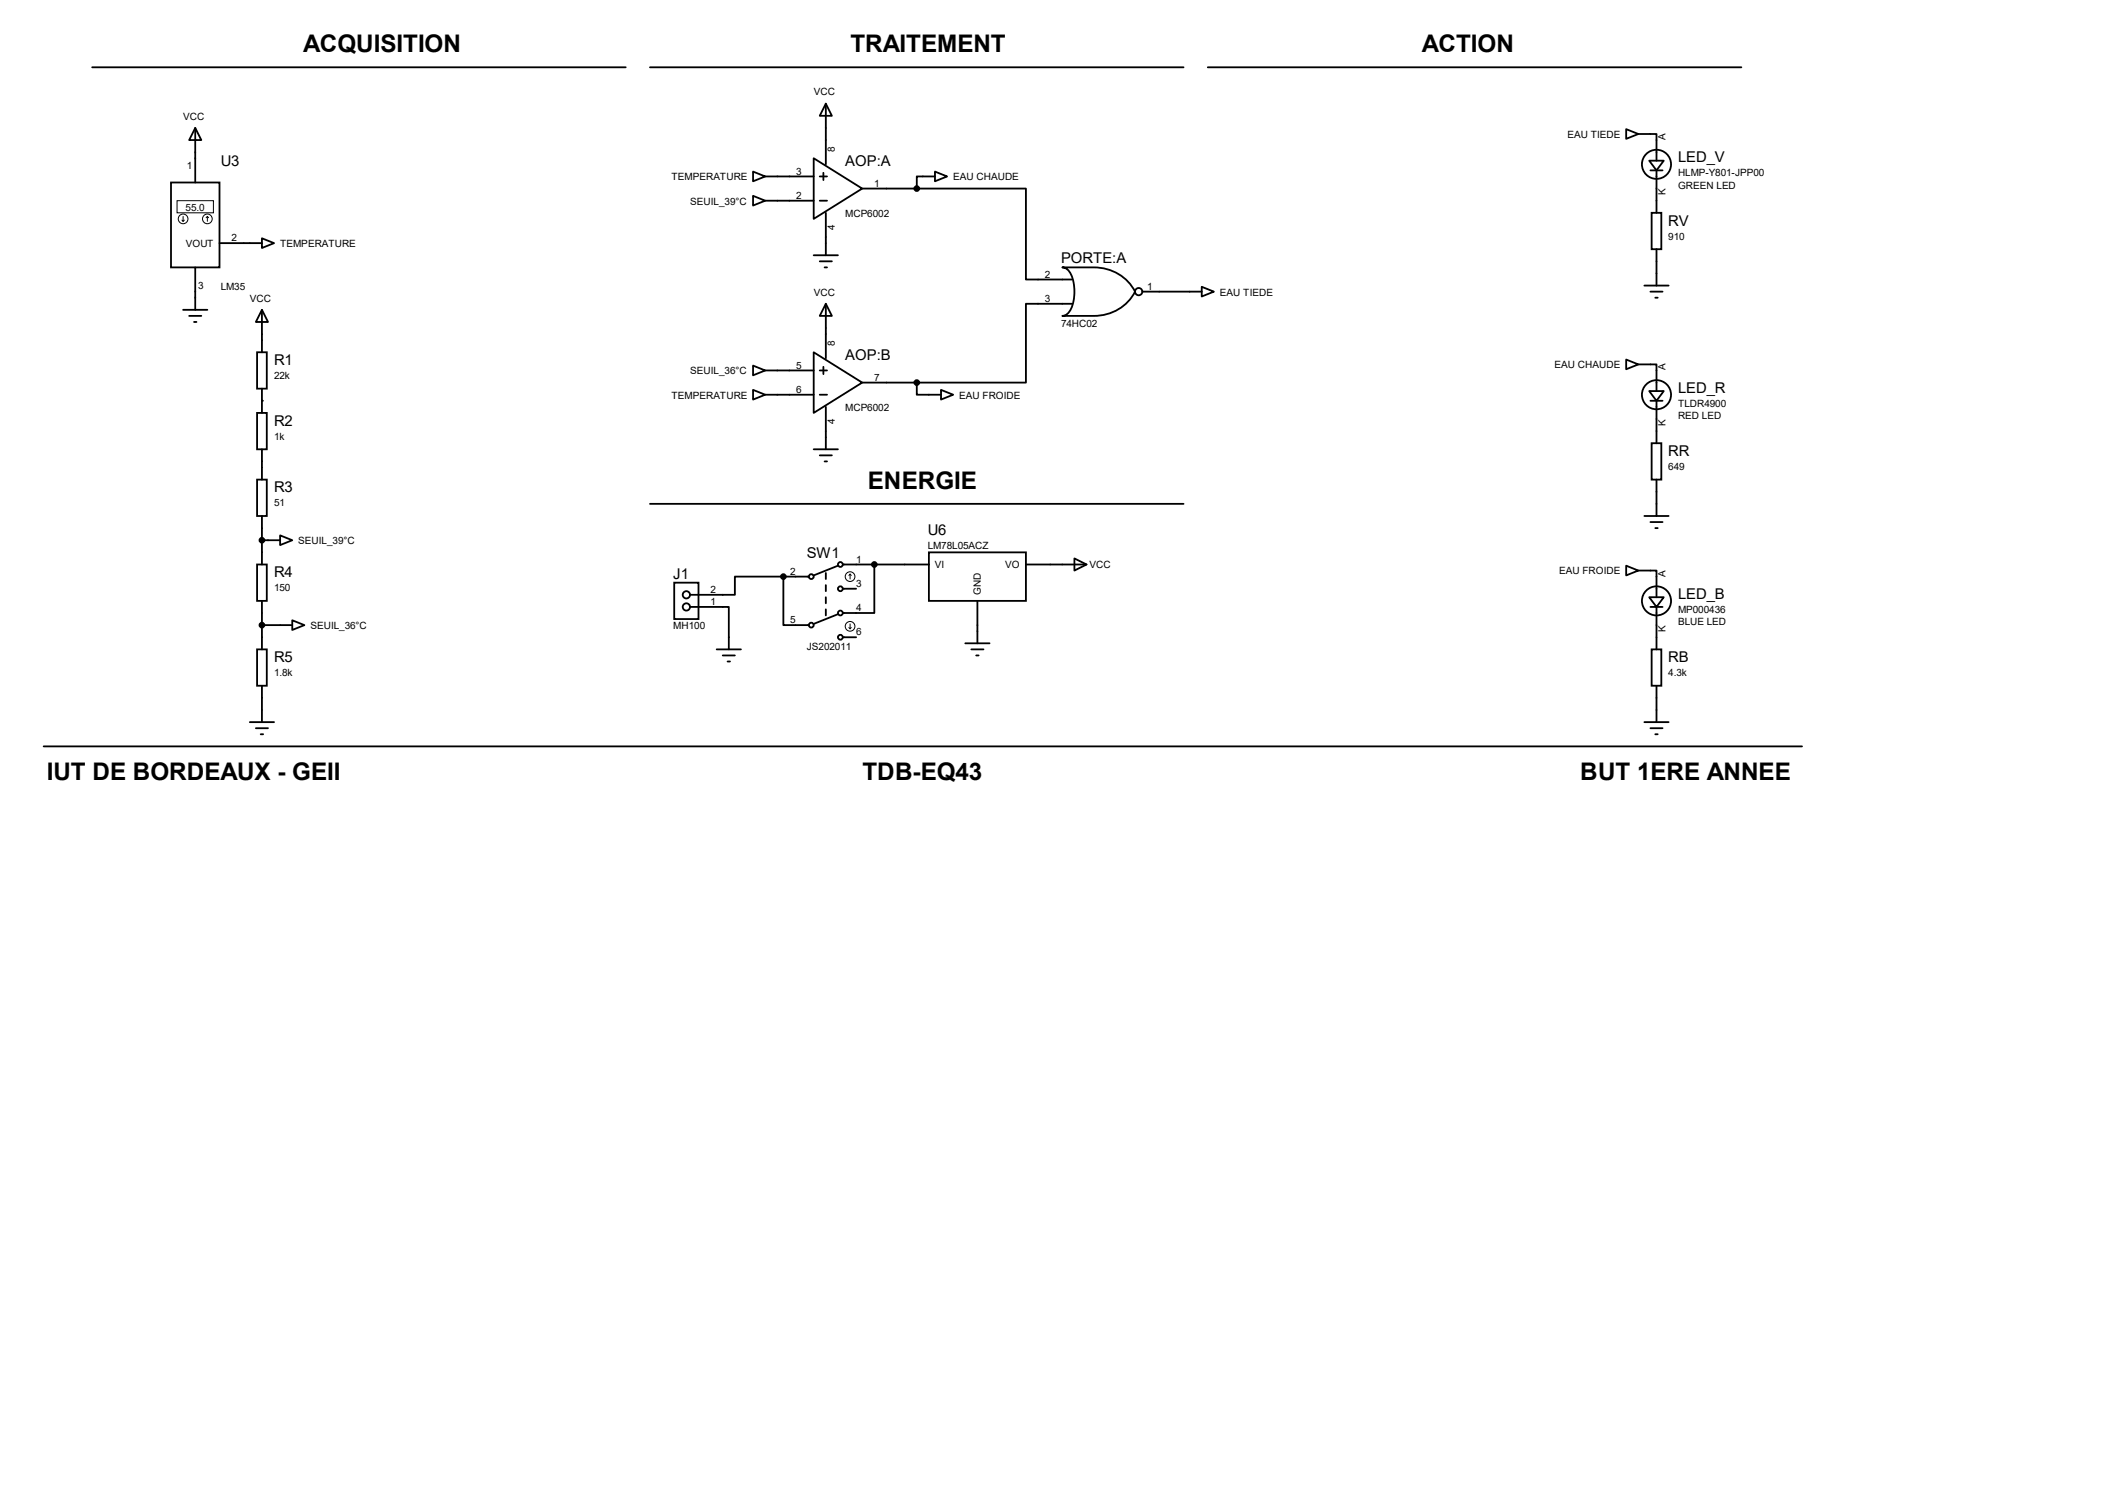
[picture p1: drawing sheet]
<svg xmlns="http://www.w3.org/2000/svg" width="297mm" height="210mm" viewBox="0 0 297 210" stroke-linecap="round" stroke-linejoin="round" font-family="sans-serif">
<g fill="none" stroke="#000" stroke-width=".25">
<path d="M12.9 9.4h74.5M27.3 17.9l.8 1.7h-1.7zM27.3 17.9v7.6M90.8 9.4h74.5M115.3 14.5l.9 1.7h-1.7zM115.3 14.5v8.4M168.7 9.4h74.5M227.1 18l1.7 .7-1.7 .7zM228.8 18.7h2.5v3.7M23.9 25.5h6.7v11.8h-6.7zM27.3 37.3v6M30.6 34h6"/>
<path d="M36.6 33.3l1.7 .7-1.7 .6zM105.2 24l1.6 .6-1.6 .7zM105.2 27.3l1.6 .7-1.6 .7zM106.8 24.6h6.8M106.8 28h6.8M113.6 22.1l6.8 4.2-6.8 4.3zM113.6 35.6h3.4M114.5 24.6h1M114.5 28h1M114.5 36.5h1.7M115 24.1v1M115.1 37.3h.4"/>
<path d="M115.3 29.7v5.9M120.4 26.3h7.6M128 26.3h15.3v12.7h6.4M130.6 24l1.6 .6-1.6 .7zM130.6 24.6h-2.6v1.7M148.3 37.3h4.4a6.4 6.4 0 0 1 5.8 3.4 6.3 6.3 0 0 1-5.8 3.4h-4.4a1.63 1.63 0 0 0 1.4-1.3 5.7 5.7 0 0 0-.6-5.1l-.4-.3zM229.6 39.9h3.4M230.3 22.4h2l-1 1.4zM230.5 23.8h1.7M230.6 29.7h1.4v5.1h-1.4zM231.3 23.8v5.9M231.3 34.8v5.1"/>
<path d="M25.6 43.3h3.4M26.4 44.1h1.7M27.1 45h.3M35.9 49.2h1.4v5.1h-1.4zM35.9 57.7h1.4v5h-1.4zM36.6 43.3l.8 1.7h-1.7zM36.6 56h.1M36.6 43.3v5.9M36.6 54.3v3.4M105.2 51.1l1.6 .6-1.6 .7zM105.2 54.4l1.6 .7-1.6 .7zM106.8 51.7h6.8"/>
<path d="M106.8 55.1h6.8M113.6 49.2l6.8 4.2-6.8 4.3zM114.5 51.7h1M114.5 55.1h1M115 51.2v1M115.3 42.4l.9 1.7h-1.7zM115.3 42.4v7.6M115.3 56.8v5.9M120.4 53.4h7.6M128 53.4v1.7h3.4M131.4 54.4l1.7 .7-1.7 .7zM149.7 42.4h-6.4v11h-15.3"/>
<path d="M159.5 40.7h8.3M167.8 40l1.7 .7-1.7 .7zM227.1 50.2l1.7 .7-1.7 .7zM228.8 50.9h2.5v3.7M230.3 54.6h2l-1 1.4zM230.5 40.7h1.7M230.5 56h1.7M231.1 41.6h.4M231.3 56v5.9M35.9 67h1.4v5.1h-1.4zM35.9 78.8h1.4v5.1h-1.4zM36.6 62.7v4.3"/>
<path d="M36.6 72.1v6.7M36.6 75.4h2.5M39.1 74.8l1.7 .6-1.7 .7zM90.8 70.4h74.5M113.6 62.7h3.4M114.5 63.6h1.7M115.1 64.4h.4M117 79l-3.4 1.3M117.7 78.8h12M122.1 78.8v6.8h-4.4M129.7 77.1h13.6v6.8h-13.6zM143.3 78.8h8.4"/>
<path d="M150 78l1.7 .8-1.7 .9zM227.1 79l1.7 .7-1.7 .6zM228.8 79.7h2.5v3.7M229.6 72.1h3.4M230.5 72.9h1.7M230.6 61.9h1.4v5.1h-1.4zM231.1 73.7h.4M231.3 67v5.1M35.9 90.7h1.4v5.1h-1.4zM36.6 83.9v6.8M36.6 95.8v5M36.6 87.3h4.2"/>
<path d="M40.8 86.6l1.7 .7-1.7 .7zM94.1 81.4h3.4v5h-3.4zM96.4 84.8h5.4v5.9M100.1 90.7h3.4M100.9 91.5h1.7M101.6 92.4h.3M109.4 80.5h-6.8v2.6h-6.2M109.4 80.5v6.8h3.5M109.4 80.5h3.5M115.3 80v.9M115.3 81.7v.8M115.3 83.4v.8"/>
<path d="M115.3 85.1v.8M117 85.8l-3.4 1.3M117.7 82.2h1.8M117.7 89h1.8M134.8 89.8h3.4M135.6 90.7h1.7M136.3 91.5h.4M136.5 83.9v5.9M230.3 83.4h2l-1 1.4zM230.5 84.8h1.7M230.6 90.7h1.4v5.1h-1.4zM231.3 84.8v5.9"/>
<path d="M231.3 95.8v5M6.1 104.2h245.5M34.9 100.8h3.4M35.7 101.7h1.7M36.4 102.5h.3M229.6 100.8h3.4M230.5 101.7h1.7M231.1 102.5h.4"/>
<circle cx="231.3" cy="22.9" r="2.03"/>
<circle cx="159" cy="40.7" r=".51"/>
<circle cx="231.3" cy="55.1" r="2.03"/>
<circle cx="117.3" cy="78.8" r=".34"/>
<circle cx="95.8" cy="84.8" r=".51"/>
<circle cx="95.8" cy="83.1" r=".51"/>
<circle cx="113.3" cy="80.5" r=".34"/>
<circle cx="113.3" cy="87.3" r=".34"/>
<circle cx="117.3" cy="85.6" r=".34"/>
<circle cx="117.3" cy="89" r=".34"/>
<circle cx="117.3" cy="82.2" r=".34"/>
<circle cx="231.3" cy="83.9" r="2.03"/>
</g>
<g fill="none" stroke="#000" stroke-width=".14">
<path d="M24.7 28h5.1v1.7h-5.1zM25.4 30.7l.2 .2M25.6 30.2v.7M25.7 30.7l-.1 .2M29 30.2l-.2 .2M29 30.2l.1 .2M29 30.2v.7M118.5 87.6l.2 .2M118.7 80.2v.7M118.7 87.1v.7M118.7 80.2l-.2 .1M118.7 80.2l.2 .1"/>
<path d="M118.9 87.6l-.2 .2"/>
<circle cx="25.6" cy="30.6" r=".68"/>
<circle cx="29" cy="30.6" r=".68"/>
<circle cx="118.7" cy="80.5" r=".68"/>
<circle cx="118.7" cy="87.5" r=".68"/>
</g>
<g fill="#000" stroke="#000" stroke-width=".25">
<circle cx="128" cy="26.3" r=".34"/>
<circle cx="128" cy="53.4" r=".34"/>
<circle cx="36.6" cy="75.4" r=".34"/>
<circle cx="122.1" cy="78.8" r=".34"/>
<circle cx="36.6" cy="87.3" r=".34"/>
<circle cx="109.4" cy="80.5" r=".34"/>
</g>
<g font-size="3.4">
<text x="42.3" y="7.3">ACQUISITION</text>
<text x="118.8" y="7.3">TRAITEMENT</text>
<text x="198.5" y="7.3">ACTION</text>
<text x="121.2" y="68.2">ENERGIE</text>
<text x="6.5" y="108.9">IUT DE BORDEAUX - GEII</text>
<text x="120.4" y="108.9">TDB-EQ43</text>
<text x="220.7" y="108.9">BUT 1ERE ANNEE</text>
</g>
<g font-size="2.1">
<text x="30.8" y="23.2">U3</text>
<text x="118" y="23.2">AOP:A</text>
<text x="234.3" y="22.7">LED_V</text>
<text x="233" y="31.5">RV</text>
<text x="148.2" y="36.8">PORTE:A</text>
<text x="38.3" y="51">R1</text>
<text x="118" y="50.3">AOP:B</text>
<text x="38.3" y="59.4">R2</text>
<text x="234.3" y="54.9">LED_R</text>
<text x="233" y="63.7">RR</text>
<text x="38.3" y="68.7">R3</text>
<text x="112.6" y="77.9">SW1</text>
<text x="129.5" y="74.7">U6</text>
<text x="38.3" y="80.6">R4</text>
<text x="94" y="80.8">J1</text>
<text x="234.3" y="83.7">LED_B</text>
<text x="38.3" y="92.4">R5</text>
<text x="233" y="92.4">RB</text>
</g>
<g font-size="1.4">
<text x="25.6" y="16.7">VCC</text>
<text x="113.6" y="13.3">VCC</text>
<text x="26.1" y="23.5">1</text>
<text x="116.6" y="21.3" transform="rotate(-90 116.6 21.3)">8</text>
<text x="218.9" y="19.3">EAU TIEDE</text>
<text x="232.6" y="19.6" transform="rotate(-90 232.6 19.6)">A</text>
<text x="25.9" y="29.4">55.0</text>
<text x="93.8" y="25.2">TEMPERATURE</text>
<text x="96.4" y="28.6">SEUIL_39°C</text>
<text x="111.2" y="24.4">3</text>
<text x="111.2" y="27.8">2</text>
<text x="122.1" y="26.1">1</text>
<text x="133.1" y="25.2">EAU CHAUDE</text>
<text x="232.6" y="27.3" transform="rotate(-90 232.6 27.3)">K</text>
<text x="234.3" y="24.6">HLMP-Y801-JPP00</text>
<text x="234.3" y="26.3">GREEN LED</text>
<text x="26" y="34.5">VOUT</text>
<text x="32.3" y="33.7">2</text>
<text x="39.1" y="34.5">TEMPERATURE</text>
<text x="116.6" y="32.2" transform="rotate(-90 116.6 32.2)">4</text>
<text x="118" y="30.4">MCP6002</text>
<text x="233" y="33.4">910</text>
<text x="27.7" y="40.3">3</text>
<text x="30.8" y="40.5">LM35</text>
<text x="113.6" y="41.3">VCC</text>
<text x="145.9" y="38.8">2</text>
<text x="160.2" y="40.5">1</text>
<text x="170.3" y="41.3">EAU TIEDE</text>
<text x="34.9" y="42.1">VCC</text>
<text x="145.9" y="42.2">3</text>
<text x="148.2" y="45.6">74HC02</text>
<text x="38.3" y="52.9">22k</text>
<text x="96.4" y="52.3">SEUIL_36°C</text>
<text x="111.2" y="51.5">5</text>
<text x="116.6" y="48.3" transform="rotate(-90 116.6 48.3)">8</text>
<text x="122.1" y="53.2">7</text>
<text x="217.1" y="51.4">EAU CHAUDE</text>
<text x="232.6" y="51.7" transform="rotate(-90 232.6 51.7)">A</text>
<text x="93.8" y="55.7">TEMPERATURE</text>
<text x="111.2" y="54.9">6</text>
<text x="116.6" y="59.3" transform="rotate(-90 116.6 59.3)">4</text>
<text x="118" y="57.4">MCP6002</text>
<text x="133.9" y="55.7">EAU FROIDE</text>
<text x="232.6" y="59.4" transform="rotate(-90 232.6 59.4)">K</text>
<text x="234.3" y="56.8">TLDR4900</text>
<text x="234.3" y="58.5">RED LED</text>
<text x="38.3" y="61.4">1k</text>
<text x="233" y="65.6">649</text>
<text x="38.3" y="70.7">51</text>
<text x="41.7" y="76">SEUIL_39°C</text>
<text x="129.5" y="76.6">LM78L05ACZ</text>
<text x="38.3" y="82.5">150</text>
<text x="99.2" y="82.8">2</text>
<text x="110.3" y="80.3">2</text>
<text x="119.5" y="78.6">1</text>
<text x="119.5" y="82">3</text>
<text x="130.6" y="79.4">VI</text>
<text x="136.9" y="83.1" transform="rotate(-90 136.9 83.1)">GND</text>
<text x="140.4" y="79.4">VO</text>
<text x="152.1" y="79.4">VCC</text>
<text x="217.7" y="80.2">EAU FROIDE</text>
<text x="232.6" y="80.5" transform="rotate(-90 232.6 80.5)">A</text>
<text x="43.3" y="87.8">SEUIL_36°C</text>
<text x="94" y="87.9">MH100</text>
<text x="99.2" y="84.5">1</text>
<text x="110.3" y="87">5</text>
<text x="119.5" y="85.3">4</text>
<text x="119.5" y="88.7">6</text>
<text x="232.6" y="88.2" transform="rotate(-90 232.6 88.2)">K</text>
<text x="234.3" y="85.6">MP000436</text>
<text x="234.3" y="87.2">BLUE LED</text>
<text x="38.3" y="94.4">1.8k</text>
<text x="112.6" y="90.8">JS202011</text>
<text x="233" y="94.4">4.3k</text>
</g>
</svg>
